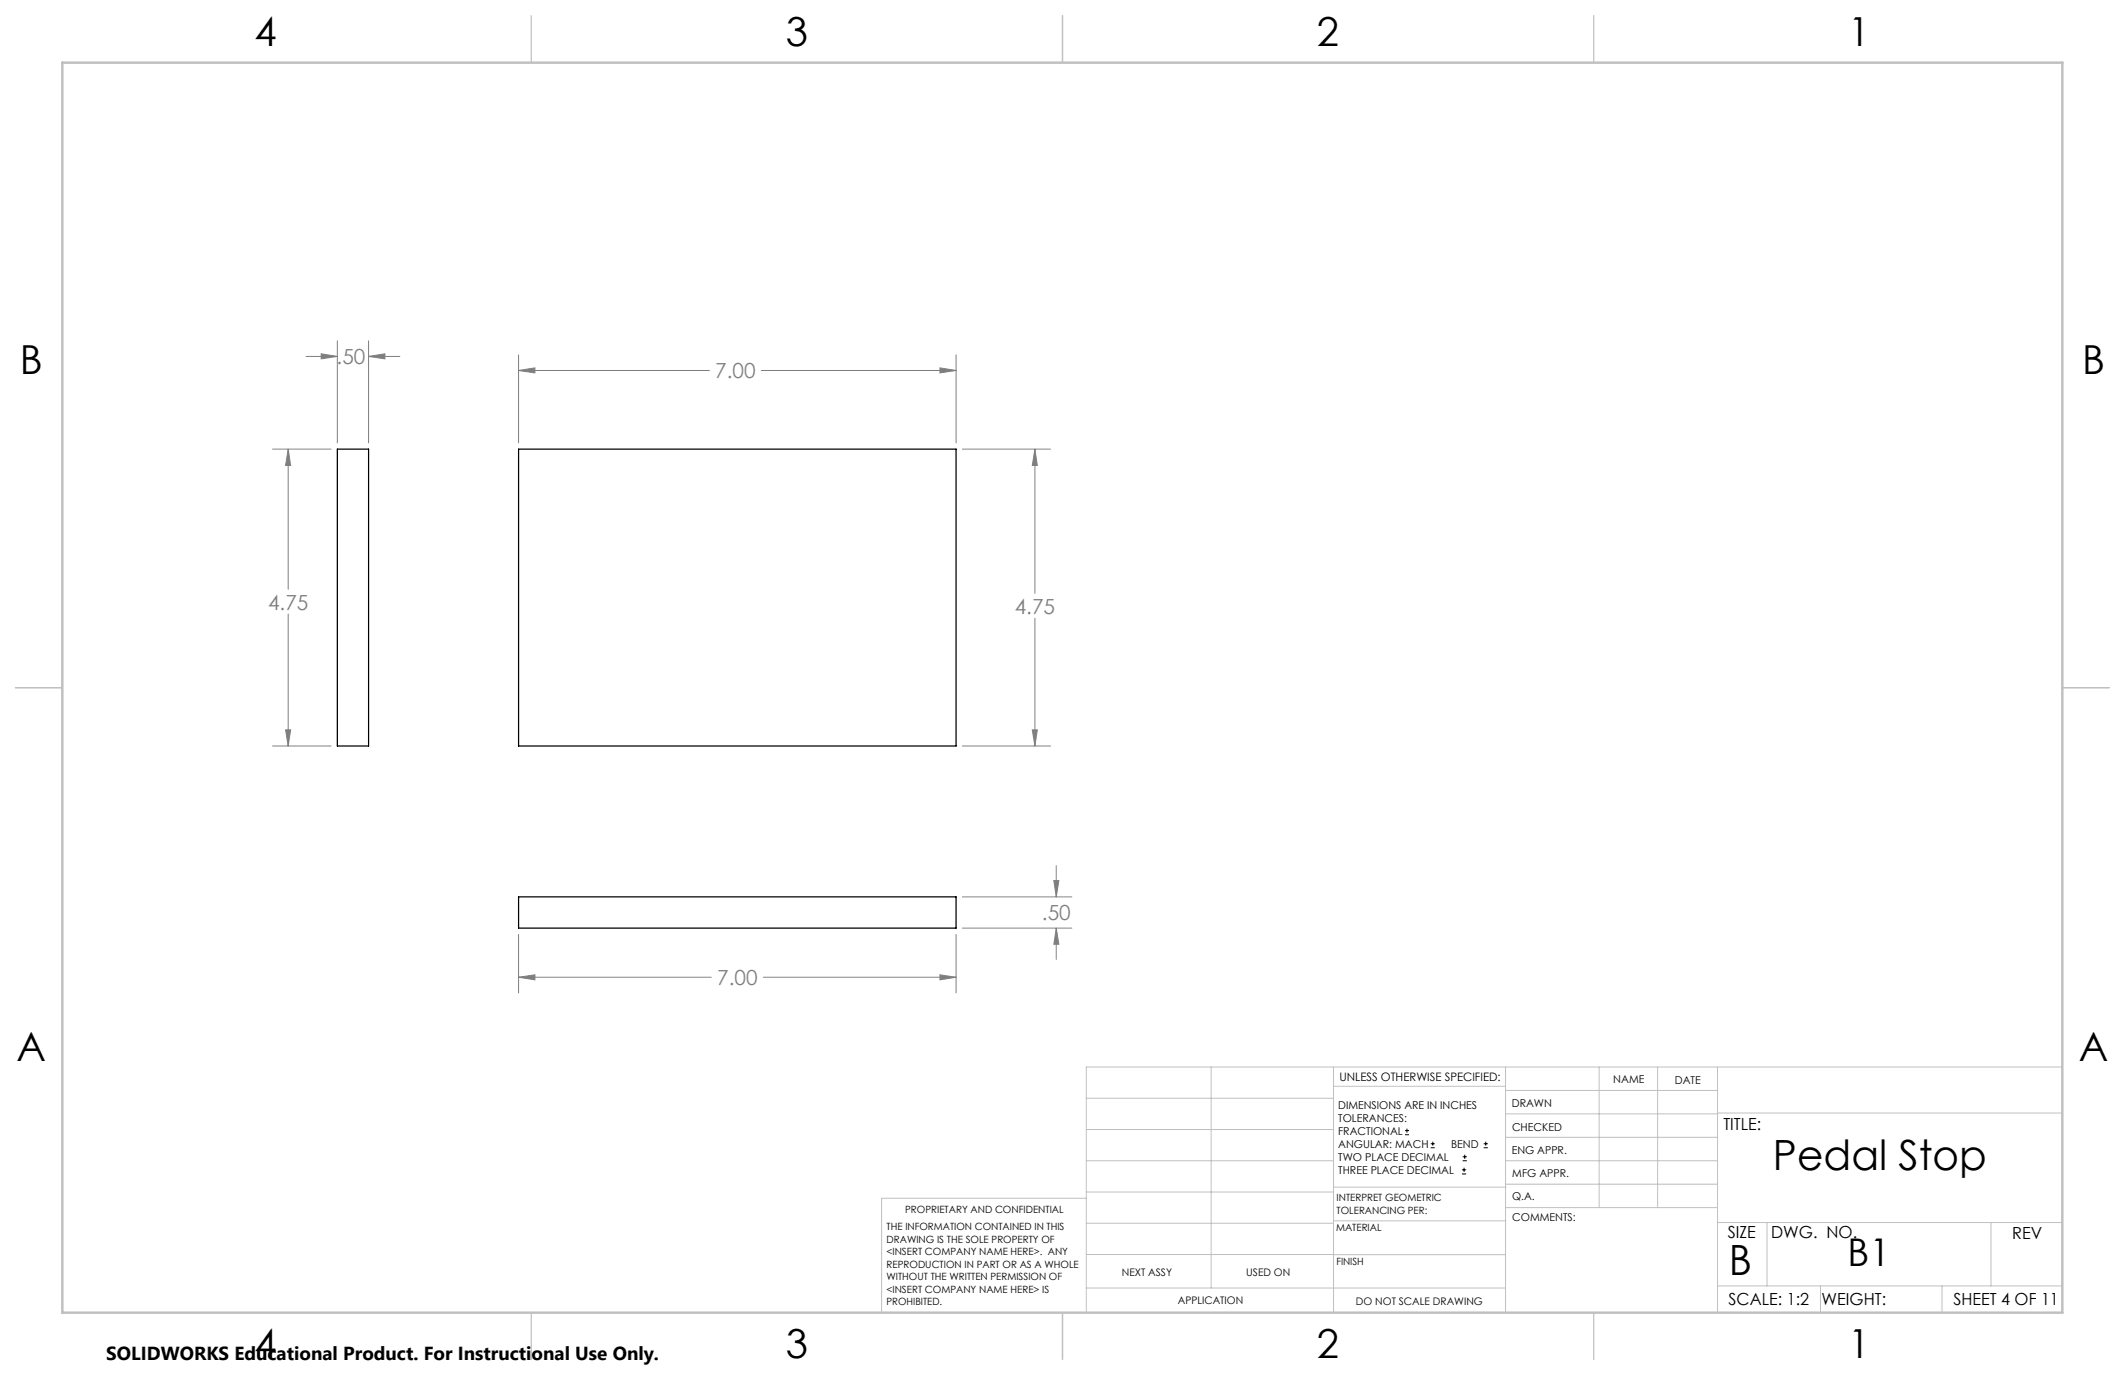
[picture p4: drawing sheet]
<svg xmlns="http://www.w3.org/2000/svg" width="432mm" height="279mm" viewBox="0 0 432 279" stroke-linecap="round" stroke-linejoin="round" font-family="sans-serif">
<path d="M68.5 91.3h6.4v60.3h-6.4zM105.4 91.3h88.9v60.3h-88.9zM105.4 182.2h88.9v6.4h-88.9z" fill="none" stroke="#000" stroke-width=".25"/>
<g fill="none" stroke="#000" stroke-width=".2">
<path d="M285.5 230.6h.8M285.5 229.7h.8M285.9 229.3v.9M290.7 233.2h.8M290.7 232.4h.8M291.1 232v.8M297.1 238.5h.8M297.1 237.7h.8M297.2 235.9h.9M297.2 235.1h.9M297.5 237.3v.8M297.6 234.6v.9"/>
<path d="M301.5 233.2h.8M301.5 232.4h.8M301.9 232v.8"/>
</g>
<g fill="none" stroke="#808080" stroke-width=".2">
<path d="M62.2 72.4h6.3M65.3 71.9l3.2 .5-3.2 .5zM68.5 69.3v20.7M74.9 69.3v20.7M74.9 72.4h6.3M74.9 72.4l3.3-.5v1zM105.4 72.1v17.9M105.4 75.3h38.7M105.4 75.3l3.3-.5v1zM154.7 75.3h39.6M191 74.8l3.3 .5-3.3 .5zM194.3 72.1v17.9"/>
<path d="M55.4 91.3h11.9M58.6 91.3v28.4M58.6 91.3l.5 3.3h-1.1zM195.5 91.3h18M210.3 91.3v29.3M210.3 91.3l.5 3.3h-1zM58.6 124.8v26.8M210.3 125.6v26M55.4 151.6h11.9M58 148.3h1.1l-.5 3.3zM195.5 151.6h18M209.8 148.3h1l-.5 3.3z"/>
<path d="M214.1 178.9h1.1l-.6 3.3zM214.6 175.9v6.3M105.4 189.9v11.9M105.4 198.6h39.1M105.4 198.6l3.3-.5v1zM155.1 198.6h39.2M191 198.1l3.3 .5-3.3 .5zM194.3 189.9v11.9M195.5 182.2h22.3M195.5 188.6h22.3M214.6 188.6v6.3M214.6 188.6l.6 3.3h-1.1z"/>
</g>
<g fill="none" stroke="#c0c0c0" stroke-width=".2">
<path d="M246.1 216.8v44.9M271 216.8v49.9M305.9 216.8v49.9M324.9 216.8v28.6M336.8 216.8v28.6M349 216.8v49.9M419.1 216.8h-198.4v49.9M220.7 235.9h50.3M220.7 229.5h50.3M220.7 223.2h50.3M271 220.7h34.9M305.9 231.1h43.1"/>
<path d="M305.9 226.3h43.1M305.9 221.6h43.1M305.9 235.9h43.1M349 226.2h70.1M220.7 248.6h50.3M220.7 242.2h50.3M220.7 254.9h50.3M220.7 243.5h-41.6v23.2M271 255h34.9M271 248.1h35M271 241.2h35M305.9 240.6h43.1"/>
<path d="M306 245.4h43M349 248.4h70.1M359.1 248.4v12.9M404.6 248.4v12.9M220.7 261.7h85.2M349 261.3h70.1M369.9 261.3v5.4M394.6 261.3v5.4"/>
</g>
<path d="M108 3.2v9.5M215.9 3.2v9.5M323.8 3.2v9.5M3.1 139.7h9.6M419.1 139.7h9.5M108 266.7v9.6M215.9 266.7v9.6M323.8 266.7v9.6" fill="none" stroke="#c0c0c0" stroke-width=".25"/>
<path d="M12.7 12.7h406.4v254h-406.4z" fill="none" stroke="#c0c0c0" stroke-width=".5"/>
<path d="M214.1 178.9h1.1l-.6 3.3zM214.6 188.6l.6 3.3h-1.1zM105.4 198.6l3.3-.5v1zM191 198.1l3.3 .5-3.3 .5zM209.8 148.3h1l-.5 3.3zM210.3 91.3l.5 3.3h-1zM191 74.8l3.3 .5-3.3 .5zM105.4 75.3l3.3-.5v1zM58.6 91.3l.5 3.3h-1.1zM58 148.3h1.1l-.5 3.3zM74.9 72.4l3.3-.5v1zM65.3 71.9l3.2 .5-3.2 .5z" fill="#808080"/>
<g font-size="8.5">
<text x="360.3" y="237.7">Pedal Stop</text>
<text x="351.3" y="259">B</text>
</g>
<g font-size="8.1">
<text x="51.7" y="9.3">4</text>
<text x="159.7" y="9.3">3</text>
<text x="267.6" y="9.3">2</text>
<text x="375.6" y="9.3">1</text>
<text x="4" y="76">B</text>
<text x="423.1" y="76">B</text>
<text x="3.3" y="215.7">A</text>
<text x="422.4" y="215.7">A</text>
<text x="51.7" y="276">4</text>
<text x="159.7" y="276">3</text>
<text x="267.6" y="276">2</text>
<text x="375.6" y="276">1</text>
</g>
<text font-size="7.8" x="375.4" y="257.3">B1</text>
<g font-size="4.2" fill="#808080">
<text x="68.4" y="74">.50</text>
<text x="145.3" y="76.9">7.00</text>
<text x="54.5" y="123.9">4.75</text>
<text x="206.2" y="124.7">4.75</text>
<text x="211.7" y="187">.50</text>
<text x="145.7" y="200.2">7.00</text>
</g>
<text font-size="3.8" x="21.6" y="276.3">SOLIDWORKS Educational Product. For Instructional Use Only.</text>
<g font-size="3.4">
<text x="350.2" y="229.5">TITLE:</text>
<text x="351.1" y="251.6">SIZE</text>
<text x="359.9" y="251.6">DWG. NO.</text>
<text x="408.9" y="251.7">REV</text>
<text x="351.2" y="265.2">SCALE: 1:2</text>
<text x="370.1" y="265.3">WEIGHT:</text>
<text x="396.9" y="265.2">SHEET 4 OF 11</text>
</g>
<text font-size="2.4" x="272.2" y="219.7">UNLESS OTHERWISE SPECIFIED:</text>
<g font-size="2.2">
<text x="327.8" y="220.1">NAME</text>
<text x="340.3" y="220.2">DATE</text>
<text x="271.9" y="225.3">DIMENSIONS ARE IN INCHES</text>
<text x="271.9" y="227.9">TOLERANCES:</text>
<text x="307.2" y="224.9">DRAWN</text>
<text x="271.9" y="230.6">FRACTIONAL</text>
<text x="271.9" y="233.2">ANGULAR: MACH</text>
<text x="294.9" y="233.2">BEND</text>
<text x="307.3" y="229.8">CHECKED</text>
<text x="271.9" y="235.9">TWO PLACE DECIMAL</text>
<text x="271.9" y="238.5">THREE PLACE DECIMAL</text>
<text x="307.2" y="234.5">ENG APPR.</text>
<text x="307.3" y="239.2">MFG APPR.</text>
<text x="307.3" y="243.9">Q.A.</text>
<text x="307.3" y="248.1">COMMENTS:</text>
</g>
<g font-size="2.1">
<text x="227.9" y="259.2">NEXT ASSY</text>
<text x="253.3" y="259.2">USED ON</text>
<text x="239.3" y="265">APPLICATION</text>
<text x="275.5" y="265.1">DO NOT SCALE DRAWING</text>
</g>
<g font-size="2">
<text x="271.6" y="244.1">INTERPRET GEOMETRIC</text>
<text x="180.2" y="250">THE INFORMATION CONTAINED IN THIS</text>
<text x="183.9" y="246.4">PROPRIETARY AND CONFIDENTIAL</text>
<text x="271.5" y="250.2">MATERIAL</text>
<text x="271.6" y="246.6">TOLERANCING PER:</text>
<text x="180.2" y="252.5">DRAWING IS THE SOLE PROPERTY OF</text>
<text x="180.2" y="255.1">&lt;INSERT COMPANY NAME HERE&gt;. ANY</text>
<text x="180.2" y="257.6">REPRODUCTION IN PART OR AS A WHOLE</text>
<text x="271.5" y="257">FINISH</text>
<text x="180.2" y="260.1">WITHOUT THE WRITTEN PERMISSION OF</text>
<text x="180.2" y="262.6">&lt;INSERT COMPANY NAME HERE&gt; IS</text>
<text x="180.2" y="265.2">PROHIBITED.</text>
</g>
</svg>
